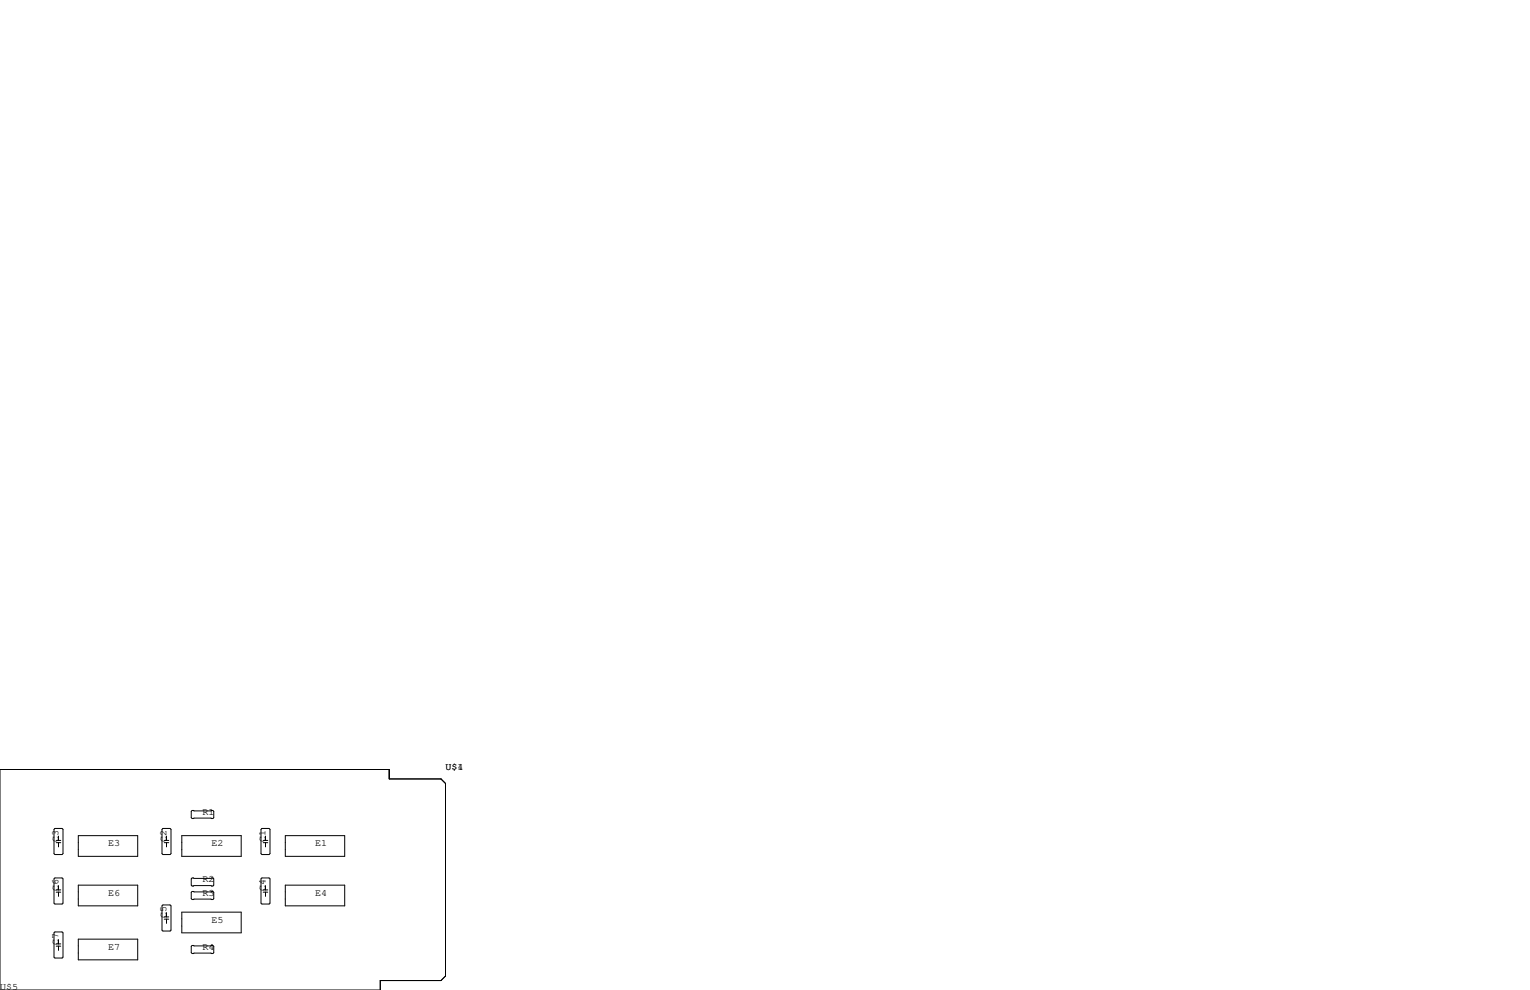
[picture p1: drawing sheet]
<svg xmlns="http://www.w3.org/2000/svg" width="432mm" height="279mm" viewBox="0 0 432 279" stroke-linecap="round" stroke-linejoin="round" font-family="sans-serif">
<g fill="none" stroke="#000" stroke-width=".28">
<path d="M0 217.2h109.9v2.6h14.6l1.2 1.3v54.4l-1.2 1.2h-17.2v2.7h-107.3zM15.5 233.8h2l.3 .3v6.8l-.3 .3h-2l-.3-.3v-6.8zM15.9 237.2h1.2M15.9 237.8h1.2M16.5 236v1.2M16.5 237.8v1.2M22.1 235.8h16.8v5.9h-16.8zM46 233.8h2l.3 .3v6.8l-.3 .3h-2l-.3-.3v-6.8zM46.4 237.2h1.2M46.4 237.8h1.2M47 236v1.2M47 237.8v1.2"/>
<path d="M51.3 235.8h16.8v5.9h-16.8zM54.2 228.7h5.9l.2 .3v1.8l-.2 .2h-5.9l-.2-.2v-1.8zM73.9 233.8h2l.3 .3v6.8l-.3 .3h-2l-.2-.3v-6.8zM74.3 237.2h1.3M74.3 237.8h1.3M74.9 236v1.2M74.9 237.8v1.2M80.5 235.8h16.8v5.9h-16.8zM15.5 247.8h2l.3 .2v6.9l-.3 .2h-2l-.3-.2v-6.9zM15.9 251.2h1.2M15.9 251.8h1.2M16.5 249.9v1.3"/>
<path d="M16.5 251.8v1.2M22.1 249.8h16.8v5.9h-16.8zM45.7 255.7l.3-.3h2l.3 .3v6.8l-.3 .3h-2l-.3-.3zM46.4 258.8h1.2M46.4 259.4h1.2M47 257.6v1.2M47 259.4v1.2M51.3 257.4h16.8v5.9h-16.8zM54 248l.2-.2h5.9l.2 .2v1.8l-.2 .3h-5.9l-.2-.3zM54 251.8l.2-.2h5.9l.2 .2v1.8l-.2 .3h-5.9l-.2-.3zM73.7 248l.2-.2h2l.3 .2v6.9l-.3 .2h-2l-.2-.2zM74.3 251.2h1.3"/>
<path d="M74.3 251.8h1.3M74.9 249.9v1.3M74.9 251.8v1.2M80.5 249.8h16.8v5.9h-16.8zM15.5 263h2l.3 .3v6.8l-.3 .3h-2l-.3-.3v-6.8zM15.9 266.4h1.2M15.9 267h1.2M16.5 265.2v1.2M16.5 267v1.2M22.1 265h16.8v5.9h-16.8zM54 267.1l.2-.3h5.9l.2 .3v1.8l-.2 .2h-5.9l-.2-.2z"/>
</g>
<g font-size="2.8">
<text x="125.7" y="217.2">U$1</text>
<text x="129.1" y="217.2">4</text>
<text x="57.1" y="229.9">R1</text>
<text x="16.5" y="237.5" transform="rotate(-90 16.5 237.5)">C3</text>
<text x="30.5" y="238.8">E3</text>
<text x="47" y="237.5" transform="rotate(-90 47 237.5)">C2</text>
<text x="59.7" y="238.8">E2</text>
<text x="74.9" y="237.5" transform="rotate(-90 74.9 237.5)">C1</text>
<text x="88.9" y="238.8">E1</text>
<text x="16.5" y="251.5" transform="rotate(-90 16.5 251.5)">C6</text>
<text x="57.1" y="248.9">R2</text>
<text x="74.9" y="251.5" transform="rotate(-90 74.9 251.5)">C4</text>
<text x="30.5" y="252.7">E6</text>
<text x="57.1" y="252.7">R3</text>
<text x="88.9" y="252.7">E4</text>
<text x="47" y="259.1" transform="rotate(-90 47 259.1)">C5</text>
<text x="59.7" y="260.3">E5</text>
<text x="16.5" y="266.7" transform="rotate(-90 16.5 266.7)">C7</text>
<text x="30.5" y="268">E7</text>
<text x="57.1" y="268">R4</text>
<text x="0" y="279.4">U$5</text>
</g>
</svg>
